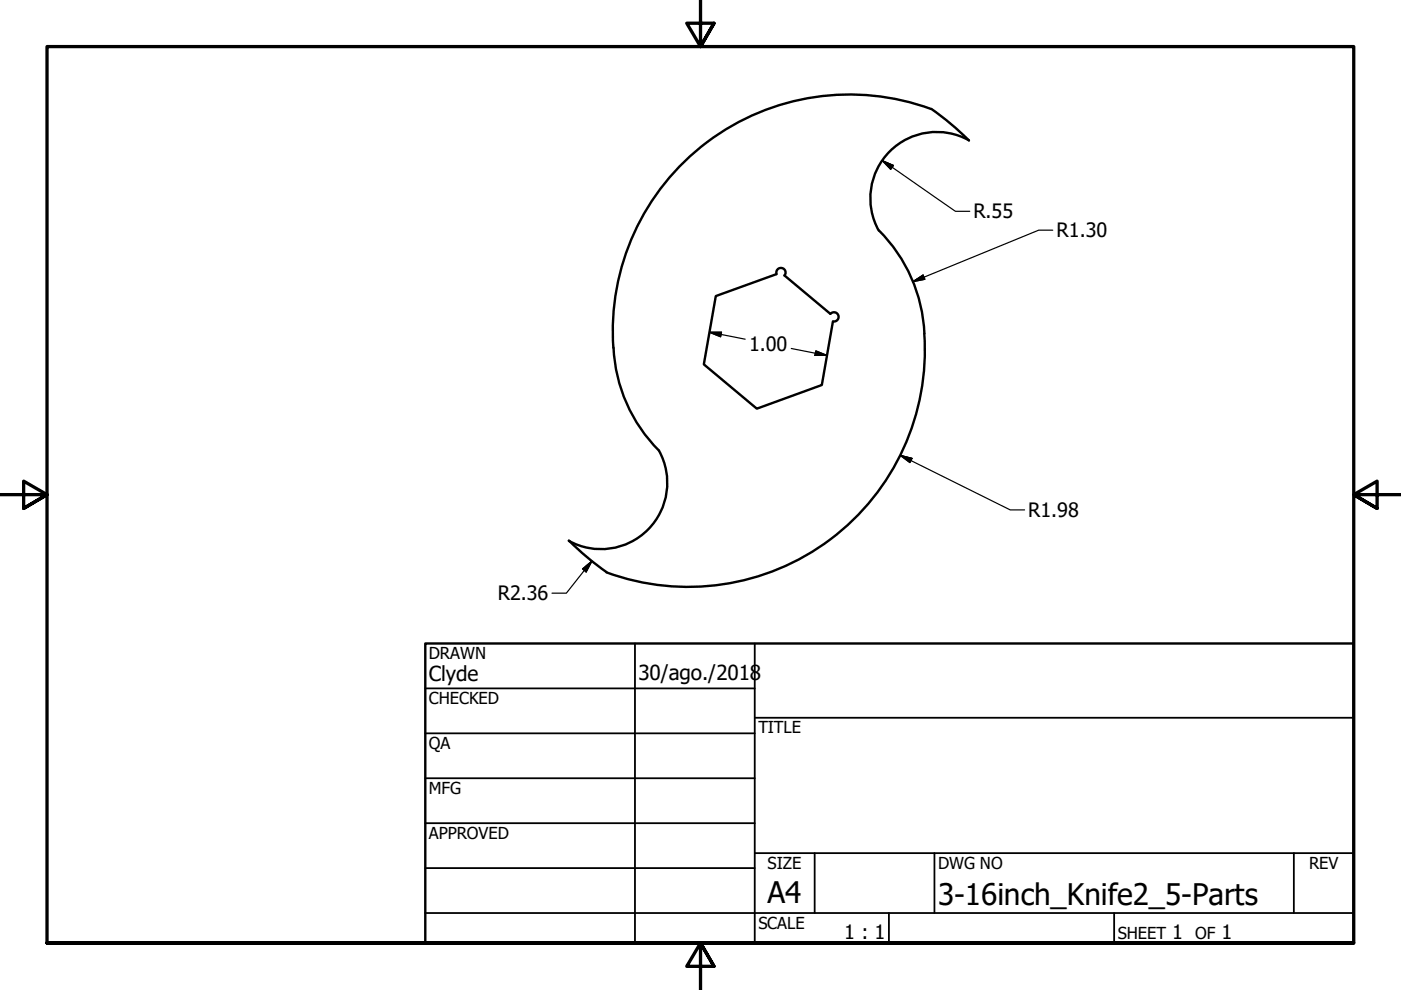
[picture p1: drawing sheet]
<svg xmlns="http://www.w3.org/2000/svg" width="297mm" height="210mm" viewBox="0 0 297 210" stroke-linecap="round" stroke-linejoin="round" font-family="sans-serif">
<!-- layer: Visible (ANSI) -->
<path d="M197.4 23.1a50.2 50.2 0 0 0-67.4 50.6M197.5 23.1l4.1 3.2 3.8 3.5M205.4 29.7a14.1 14.1 0 0 0-16.7 2.4 14.1 14.1 0 0 0-2.4 16.8M164.6 58.1l-12.8 4.7-2.6 14.5 11.3 9.3 13.7-5 2.4-13.4M164.7 58.1a.98 .98 0 0 1 1-1.3 .98 .98 0 0 1 .6 1.6l9.7 8.1M186.4 48.9a33 33 0 0 1 9.6 21.8M130.1 73.7a33 33 0 0 0 9.6 21.8 14.1 14.1 0 0 1-2.3 16.8 14.1 14.1 0 0 1-16.8 2.4M176.1 66.6a.98 .98 0 0 1 1.6 .3 .98 .98 0 0 1-1.1 1.3M196 70.7a50.2 50.2 0 0 1-67.4 50.7M120.6 114.6l3.9 3.5 4.1 3.2" fill="none" stroke="#000" stroke-width=".51"/>
<!-- layer: Border (ANSI) -->
<path d="M148.5 -.1v10l-2.9-5h5.8l-2.9 5 2.9-5M0 104.9h10l-5-2.9v5.8l5-2.9-5 2.9M297 104.9h-10l5-2.9v5.8l-5-2.9 5 2.9M10 199.9v-190h277v190h-277h277M151.4 204.9l-2.9-5 2.9 5h-5.8l2.9-5v10" fill="none" stroke="#000" stroke-width=".7"/>
<!-- layer: Title (ANSI) -->
<g fill="none" stroke="#000" stroke-width=".38">
<path d="M134.6 136.4v63.5M160 136.4v63.5M90.2 146h69.8M90.2 155.5h69.8M160 152.2h127M90.2 165h69.8M90.2 174.5h69.8M90.2 193.6h196.8M90.2 184.1h69.8M160 180.9h127M172.7 180.9v12.7M188.5 193.6v6.3"/>
<path d="M198.1 180.9v12.7M236.2 193.6v6.3M274.3 180.9v12.7"/>
</g>
<path d="M90.2 136.4h196.8v63.5h-196.8z" fill="none" stroke="#000" stroke-width=".51"/>
<!-- layer: Dimension (ANSI) -->
<path d="M187.1 34.1l2.3 1-.6 .8zM187.1 34.1l15.5 10.7h3M193.5 59.7l2.2-1.4 .4 .9zM223.2 48.8h-3l-26.7 10.9M150.4 70.5h2.6l-.2 .9zM150.4 70.5l7.6 1.4M167.8 73.9l7.5 1.4M173 74.4l2.3 .9h-2.5zM190.9 96.6l2.5 .6-.5 .9zM190.9 96.6l23.3 11.5h3M125.5 119l-5.4 6.8h-3.1M123.5 120.6l2-1.6-1.2 2.3z" fill="none" stroke="#000" stroke-width=".25"/>
<path d="M187.1 34.1l2.3 1zM187.1 34.1l2.3 1-.6 .8zM193.5 59.7l2.2-1.4zM193.5 59.7l2.2-1.4 .4 .9zM150.4 70.5h2.6zM150.4 70.5h2.6l-.2 .9zM172.8 75.3h2.5zM173 74.4l2.3 .9h-2.5zM190.9 96.6l2.5 .6zM190.9 96.6l2.5 .6-.5 .9zM125.5 119l-1.2 2.3zM123.5 120.6l2-1.6-1.2 2.3z" fill="#000" stroke="#000" stroke-width=".25"/>
<g font-size="6.3">
<text x="162.8" y="191.4">A4</text>
<text x="198.9" y="191.9">3-16inch_Knife2_5-Parts</text>
</g>
<g font-size="4.4">
<text x="90.9" y="144.3">Clyde</text>
<text x="135.4" y="144.2">30/ago./2018</text>
</g>
<g font-size="4.2">
<text x="206.4" y="46.3">R.55</text>
<text x="224" y="50.3">R1.30</text>
<text x="158.8" y="74.4">1.00</text>
<text x="218" y="109.6">R1.98</text>
<text x="105.5" y="127.3">R2.36</text>
<text x="179" y="199.2">1 : 1</text>
<text x="248.5" y="199.1">1</text>
<text x="259" y="199.1">1</text>
</g>
<g font-size="3.5">
<text x="90.9" y="139.7">DRAWN</text>
<text x="90.9" y="149.3">CHECKED</text>
<text x="160.8" y="155.5">TITLE</text>
<text x="90.9" y="158.8">QA</text>
<text x="90.9" y="168.3">MFG</text>
<text x="90.9" y="177.8">APPROVED</text>
<text x="162.8" y="184.2">SIZE</text>
<text x="198.9" y="184.2">DWG NO</text>
<text x="277.6" y="184.2">REV</text>
<text x="160.8" y="196.9">SCALE</text>
<text x="237" y="199.1">SHEET</text>
<text x="253.4" y="199.1">OF</text>
</g>
</svg>
